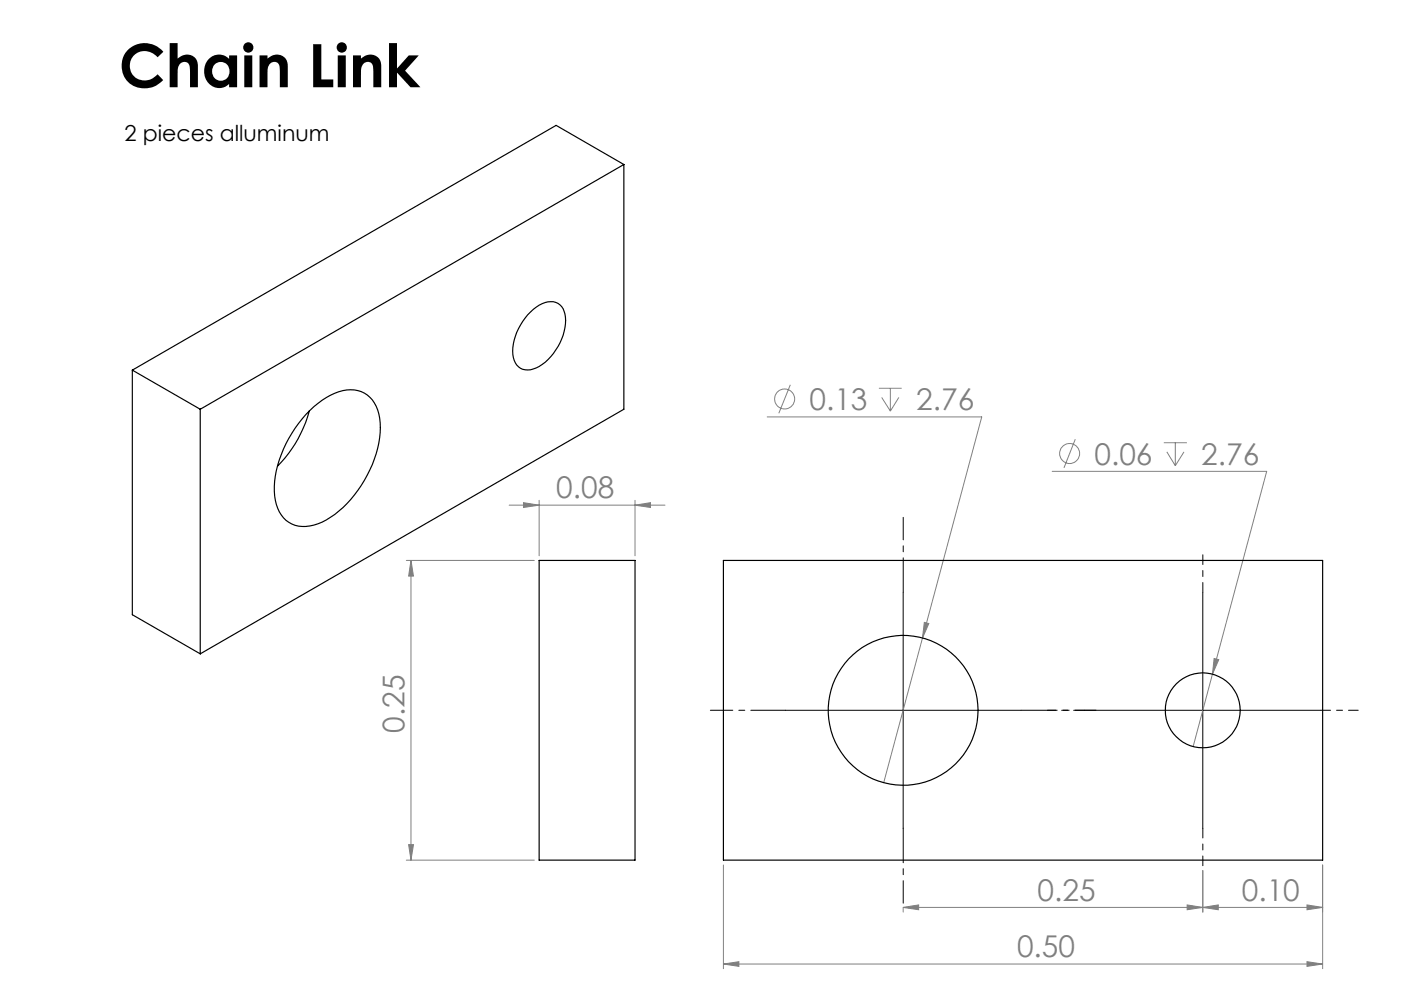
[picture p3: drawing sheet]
<svg xmlns="http://www.w3.org/2000/svg" width="297mm" height="211mm" viewBox="0 0 297 211" stroke-linecap="round" stroke-linejoin="round" font-family="sans-serif">
<g fill="none" stroke="#808080" stroke-width=".21">
<path d="M162.6 88.3h45.5l-12.6 46.9M167.5 81.5l-2.4 6.1M186.3 82.3h4.8M186.9 84.2l1.8 2.9M188.7 82.3v4.8M190.5 84.2l-1.8 2.9M223 99.9h45.5l-15.6 58.3M227.9 93.1l-2.4 6M246.7 93.8h4.8M247.3 95.7l1.8 3M249.1 93.8v4.9M250.9 95.7l-1.8 3"/>
<path d="M86.1 118.7h27.1M87.1 118.7l.5 3.4h-1zM87.1 118.7v63.5M107.9 107h33M110.9 106.5l3.4 .5-3.4 .5zM114.3 106v11.8M134.6 107l3.3-.5v1zM134.6 106v11.8M195.5 135.2l-8.2 30.6M195.9 131.9l.9 .2-1.3 3.1zM257.3 139.5l1 .3-1.3 3zM86.6 179h1l-.5 3.2z"/>
<path d="M86.1 182.2h27.1M153.3 183.3v21.9M191.4 192.3l3.3-.6v1.1zM191.4 192.4v.9M251.6 191.7l3.3 .6-3.3 .5zM254.9 192.3l3.3-.6v1.1zM254.9 184.4v8.9M277 191.7l3.3 .6-3.3 .5zM280.3 183.3v21.9M280.3 192.3h-88.9M153.3 204.3l3.3-.5v1zM153.3 204.3h127"/>
<path d="M277 203.8l3.3 .5-3.3 .5z"/>
<circle cx="166.3" cy="84.5" r="2.13"/>
<circle cx="226.7" cy="96.1" r="2.11"/>
</g>
<path d="M254.9 125.5v-7.9M229.9 150.5h-7.9M279.9 150.5h8M254.9 175.5v7.9" fill="none" stroke="#000" stroke-width=".21" stroke-dasharray="15.2 1.3 1.3 1.3" stroke-dashoffset="13.2"/>
<path d="M191.4 125.5v-15.9M166.4 150.5h-15.8M216.4 150.5h15.9M191.4 175.5v15.9" fill="none" stroke="#000" stroke-width=".21" stroke-dasharray="15.2 1.3 1.3 1.3" stroke-dashoffset="7.9"/>
<path d="M191.4 125.5v50M254.9 125.5v50M166.4 150.5h50M229.9 150.5h50" fill="none" stroke="#000" stroke-width=".21"/>
<g fill="#808080">
<path d="M134.6 107l3.3-.5v1zM110.9 106.5l3.4 .5-3.4 .5zM277 203.8l3.3 .5-3.3 .5zM153.3 204.3l3.3-.5v1zM251.6 191.7l3.3 .6-3.3 .5zM191.4 192.3l3.3-.6v1.1z"/>
<path d="M254.9 192.3l3.3-.6v1.1zM277 191.7l3.3 .6-3.3 .5zM195.9 131.9l-.4 3.3 1.3-3.1zM257.3 139.5l-.3 3.3 1.3-3z"/>
<path d="M87.1 118.7l.5 3.4h-1zM86.6 179h1l-.5 3.2z"/>
</g>
<g fill="none" stroke="#000" stroke-width=".25">
<path d="M132.2 34.9l-89.8 51.8M132.2 34.9v51.8l-89.8 51.8M132.2 34.9l-14.3-8.3-89.9 51.8M28 78.4l14.4 8.3M28 78.4v51.8l14.4 8.3M112.4 66.1a5.7 5.7 0 0 1 5.4-2 3.6 3.6 0 0 1 2.1 3.8 12.1 12.1 0 0 1-6.3 10.1 3.2 3.2 0 0 1-4.9-2.9 11.9 11.9 0 0 1 3.7-9zM42.4 86.7v51.8M64.8 87.8a15.4 15.4 0 0 1 8.7-5.2 6 6 0 0 1 6.8 5.1 20 20 0 0 1-3.1 14.1 20.8 20.8 0 0 1-9.8 9.2 6.2 6.2 0 0 1-7.8-1.9 12.1 12.1 0 0 1-1-9.4 26.8 26.8 0 0 1 6.2-11.9zM65.5 87.1a26 26 0 0 1-6.7 11.7M114.3 118.7h20.3v63.5h-20.3zM153.3 118.7h127v63.5h-127z"/>
<circle cx="191.4" cy="150.5" r="15.9"/>
<circle cx="254.9" cy="150.5" r="7.9"/>
</g>
<text font-size="12.7" x="25.2" y="18.5">Chain Link</text>
<g font-size="6.3" fill="#808080">
<text x="171.6" y="86.9">0.13</text>
<text x="194.2" y="86.9">2.76</text>
<text x="232" y="98.5">0.06</text>
<text x="254.6" y="98.5">2.76</text>
<text x="117.9" y="105.6">0.08</text>
<text x="85.7" y="155.2" transform="rotate(-90 85.7 155.2)">0.25</text>
<text x="219.9" y="190.9">0.25</text>
<text x="263.2" y="190.9">0.10</text>
<text x="215.6" y="202.9">0.50</text>
</g>
<text font-size="4.7" x="26.4" y="29.9">2 pieces alluminum</text>
</svg>
